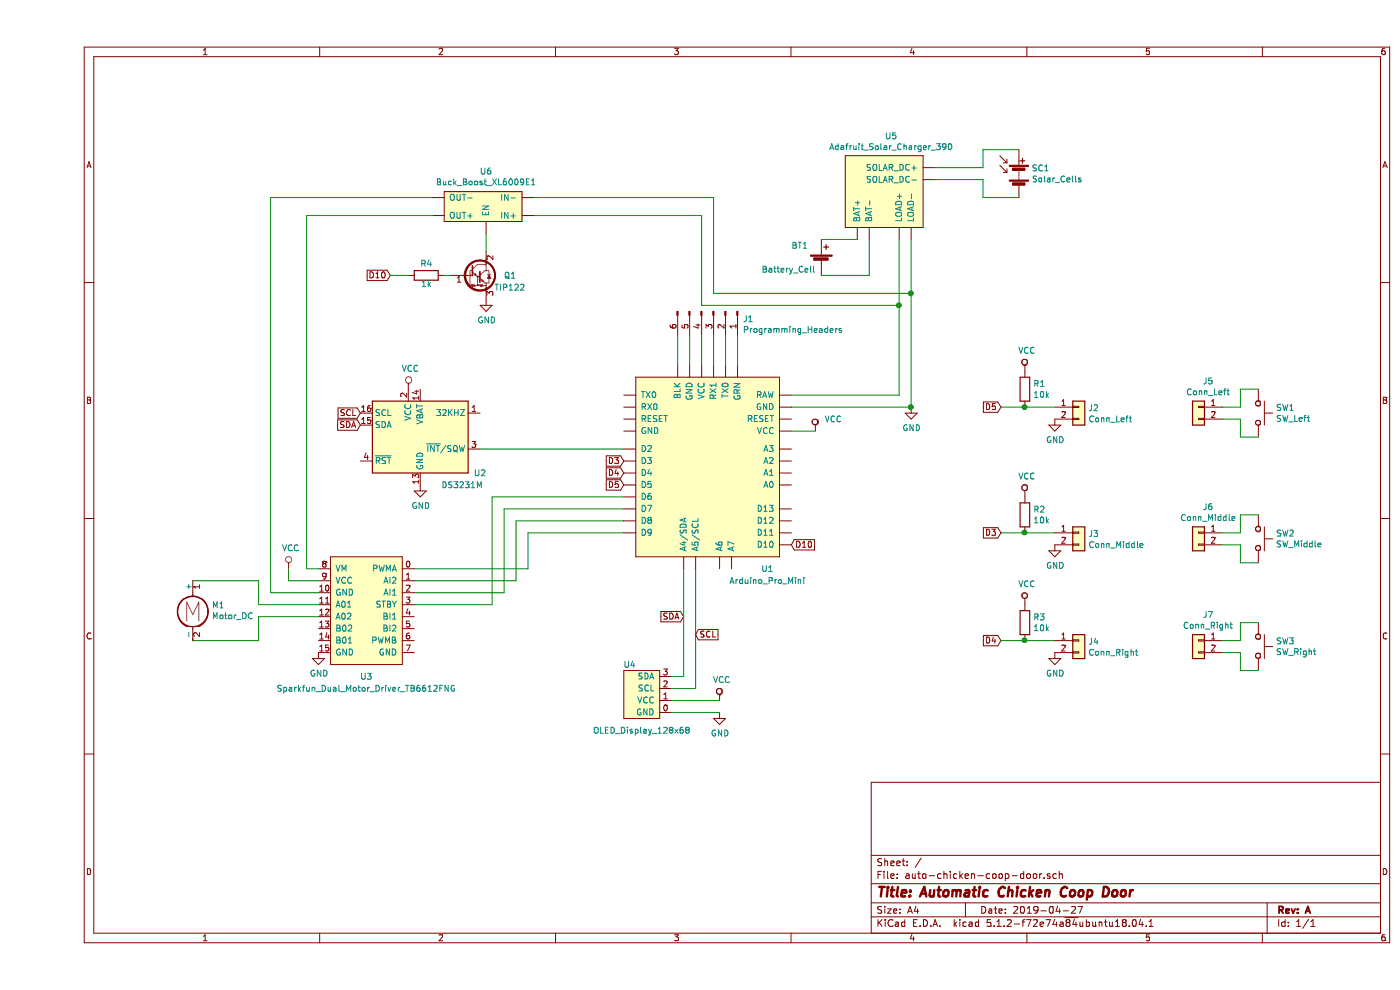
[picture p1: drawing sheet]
EESchema Schematic File Version 4
LIBS:auto-chicken-coop-door-cache
EELAYER 29 0
EELAYER END
$Descr A4 11693 8268
encoding utf-8
Sheet 1 1
Title "Automatic Chicken Coop Door"
Date "2019-04-27"
Rev "A"
Comp ""
Comment1 ""
Comment2 ""
Comment3 ""
Comment4 ""
$EndDescr
$Comp
L Chicken~Coop~Door:OLED_Display_128x68 U4
U 1 1
P 5050 6100
F 0 "U4" H 4950 6650 50  0000 C CNN
F 1 "OLED_Display_128x68" H 5050 6100 50  0000 C CNN
F 2 "" H 5050 6100 50  0001 C CNN
F 3 "" H 5050 6100 50  0001 C CNN
	1    5050 6100
	1    0    0    -1  
$EndComp
Wire Wire Line
	4100 4750 4100 4450
Wire Wire Line
	4100 4450 4900 4450
Wire Wire Line
	3800 5050 3800 4150
Wire Wire Line
	3800 4150 4900 4150
Wire Wire Line
	3900 4250 4900 4250
Wire Wire Line
	3900 4950 3900 4250
Wire Wire Line
	4900 4350 4000 4350
Wire Wire Line
	4000 4350 4000 4850
Wire Wire Line
	3150 5050 3800 5050
Wire Wire Line
	3150 4950 3900 4950
Wire Wire Line
	4000 4850 3150 4850
Wire Wire Line
	3150 4750 4100 4750
$Comp
L Chicken~Coop~Door:Sparkfun_Dual_Motor_Driver_TB6612FNG U3
U 1 1
P 2750 5700
F 0 "U3" H 2750 5750 50  0000 C CNN
F 1 "Sparkfun_Dual_Motor_Driver_TB6612FNG" H 2750 5650 50  0000 C CNN
F 2 "" H 2750 5700 50  0001 C CNN
F 3 "" H 2750 5700 50  0001 C CNN
	1    2750 5700
	1    0    0    -1  
$EndComp
Wire Wire Line
	1850 5050 2350 5050
Wire Wire Line
	1850 5150 2350 5150
$Comp
L power:GND #PWR0101
U 1 1
P 2350 5450
F 0 "#PWR0101" H 2350 5200 50  0001 C CNN
F 1 "GND" H 2355 5277 50  0000 C CNN
F 2 "" H 2350 5450 50  0001 C CNN
F 3 "" H 2350 5450 50  0001 C CNN
	1    2350 5450
	1    0    0    -1  
$EndComp
$Comp
L power:VCC #PWR0102
U 1 1
P 2100 4750
F 0 "#PWR0102" H 2100 4600 50  0001 C CNN
F 1 "VCC" H 2117 4923 50  0000 C CNN
F 2 "" H 2100 4750 50  0001 C CNN
F 3 "" H 2100 4750 50  0001 C CNN
	1    2100 4750
	1    0    0    -1  
$EndComp
Wire Wire Line
	1850 5350 1850 5150
Wire Wire Line
	1300 5350 1850 5350
Wire Wire Line
	1850 4850 1850 5050
Wire Wire Line
	1300 4850 1850 4850
$Comp
L Motor:Motor_DC M1
U 1 1
P 1300 5050
F 0 "M1" H 1458 5046 50  0000 L CNN
F 1 "Motor_DC" H 1458 4955 50  0000 L CNN
F 2 "" H 1300 4960 50  0001 C CNN
F 3 "~" H 1300 4960 50  0001 C CNN
	1    1300 5050
	1    0    0    -1  
$EndComp
Wire Wire Line
	5400 5650 5300 5650
Wire Wire Line
	5500 4750 5500 5750
Wire Wire Line
	5500 5750 5300 5750
Text GLabel 5400 5150 0    50   Input ~ 0
SDA
Text GLabel 5500 5300 2    50   Input ~ 0
SCL
Text GLabel 2700 3550 0    50   Input ~ 0
SDA
Text GLabel 2700 3450 0    50   Input ~ 0
SCL
$Comp
L power:VCC #PWR0103
U 1 1
P 3100 3250
F 0 "#PWR0103" H 3100 3100 50  0001 C CNN
F 1 "VCC" H 3117 3423 50  0000 C CNN
F 2 "" H 3100 3250 50  0001 C CNN
F 3 "" H 3100 3250 50  0001 C CNN
	1    3100 3250
	1    0    0    -1  
$EndComp
$Comp
L power:GND #PWR0104
U 1 1
P 3200 4050
F 0 "#PWR0104" H 3200 3800 50  0001 C CNN
F 1 "GND" H 3205 3877 50  0000 C CNN
F 2 "" H 3200 4050 50  0001 C CNN
F 3 "" H 3200 4050 50  0001 C CNN
	1    3200 4050
	1    0    0    -1  
$EndComp
Wire Wire Line
	5400 4750 5400 5650
$Comp
L power:VCC #PWR0105
U 1 1
P 5700 5850
F 0 "#PWR0105" H 5700 5700 50  0001 C CNN
F 1 "VCC" H 5717 6023 50  0000 C CNN
F 2 "" H 5700 5850 50  0001 C CNN
F 3 "" H 5700 5850 50  0001 C CNN
	1    5700 5850
	1    0    0    -1  
$EndComp
$Comp
L power:GND #PWR0106
U 1 1
P 5700 5950
F 0 "#PWR0106" H 5700 5700 50  0001 C CNN
F 1 "GND" H 5705 5777 50  0000 C CNN
F 2 "" H 5700 5950 50  0001 C CNN
F 3 "" H 5700 5950 50  0001 C CNN
	1    5700 5950
	1    0    0    -1  
$EndComp
Wire Wire Line
	5700 5950 5300 5950
Wire Wire Line
	5300 5850 5700 5850
$Comp
L Chicken~Coop~Door:Adafruit_Solar_Charger_390 U5
U 1 1
P 7050 1600
F 0 "U5" H 7133 2065 50  0000 C CNN
F 1 "Adafruit_Solar_Charger_390" H 7133 1974 50  0000 C CNN
F 2 "" H 7000 1000 50  0001 C CNN
F 3 "" H 7000 1000 50  0001 C CNN
	1    7050 1600
	1    0    0    -1  
$EndComp
$Comp
L Device:Solar_Cells SC1
U 1 1
P 8200 1450
F 0 "SC1" H 8308 1496 50  0000 L CNN
F 1 "Solar_Cells" H 8308 1405 50  0000 L CNN
F 2 "" V 8200 1510 50  0001 C CNN
F 3 "~" V 8200 1510 50  0001 C CNN
	1    8200 1450
	1    0    0    -1  
$EndComp
Wire Wire Line
	7500 1400 7900 1400
Wire Wire Line
	7900 1400 7900 1250
Wire Wire Line
	7900 1250 8200 1250
Wire Wire Line
	7500 1500 7900 1500
Wire Wire Line
	7900 1500 7900 1650
Wire Wire Line
	7900 1650 8200 1650
$Comp
L power:GND #PWR0107
U 1 1
P 7300 3400
F 0 "#PWR0107" H 7300 3150 50  0001 C CNN
F 1 "GND" H 7305 3227 50  0000 C CNN
F 2 "" H 7300 3400 50  0001 C CNN
F 3 "" H 7300 3400 50  0001 C CNN
	1    7300 3400
	1    0    0    -1  
$EndComp
$Comp
L Device:Battery_Cell BT1
U 1 1
P 6550 2200
F 0 "BT1" H 6300 2350 50  0000 L CNN
F 1 "Battery_Cell" H 6050 2150 50  0000 L CNN
F 2 "" V 6550 2260 50  0001 C CNN
F 3 "~" V 6550 2260 50  0001 C CNN
	1    6550 2200
	1    0    0    -1  
$EndComp
Wire Wire Line
	6550 2000 6850 2000
Wire Wire Line
	6950 2000 6950 2300
Wire Wire Line
	6950 2300 6550 2300
Wire Wire Line
	6300 3400 7300 3400
$Comp
L Chicken~Coop~Door:Arduino_Pro_Mini U1
U 1 1
P 5600 3950
F 0 "U1" H 6100 3150 50  0000 C CNN
F 1 "Arduino_Pro_Mini" H 6100 3050 50  0000 C CNN
F 2 "" H 6350 3050 50  0001 C CNN
F 3 "" H 6350 3050 50  0001 C CNN
	1    5600 3950
	1    0    0    -1  
$EndComp
Wire Wire Line
	6300 3300 7200 3300
Wire Wire Line
	7200 2000 7200 2550
Wire Wire Line
	7300 2000 7300 2450
Connection ~ 7300 3400
$Comp
L power:VCC #PWR0108
U 1 1
P 6500 3600
F 0 "#PWR0108" H 6500 3450 50  0001 C CNN
F 1 "VCC" H 6650 3700 50  0000 C CNN
F 2 "" H 6500 3600 50  0001 C CNN
F 3 "" H 6500 3600 50  0001 C CNN
	1    6500 3600
	1    0    0    -1  
$EndComp
Wire Wire Line
	6300 3600 6500 3600
$Comp
L Connector:Conn_01x06_Male J1
U 1 1
P 5650 2600
F 0 "J1" V 5712 2844 50  0000 L CNN
F 1 "Programming_Headers" V 5803 2844 50  0000 L CNN
F 2 "" H 5650 2600 50  0001 C CNN
F 3 "~" H 5650 2600 50  0001 C CNN
	1    5650 2600
	0    1    1    0   
$EndComp
Wire Wire Line
	5350 2800 5350 3050
Wire Wire Line
	5450 2800 5450 3050
Wire Wire Line
	5550 3050 5550 2800
Wire Wire Line
	5650 2800 5650 3050
Wire Wire Line
	5750 3050 5750 2800
Wire Wire Line
	5850 2800 5850 3050
$Comp
L power:VCC #PWR0109
U 1 1
P 8250 3100
F 0 "#PWR0109" H 8250 2950 50  0001 C CNN
F 1 "VCC" H 8267 3273 50  0000 C CNN
F 2 "" H 8250 3100 50  0001 C CNN
F 3 "" H 8250 3100 50  0001 C CNN
	1    8250 3100
	1    0    0    -1  
$EndComp
$Comp
L Device:R R1
U 1 1
P 8250 3250
F 0 "R1" H 8320 3296 50  0000 L CNN
F 1 "10k" H 8320 3205 50  0000 L CNN
F 2 "" V 8180 3250 50  0001 C CNN
F 3 "~" H 8250 3250 50  0001 C CNN
	1    8250 3250
	1    0    0    -1  
$EndComp
Wire Wire Line
	8250 3400 8500 3400
$Comp
L Connector_Generic:Conn_01x02 J2
U 1 1
P 8700 3400
F 0 "J2" H 8780 3392 50  0000 L CNN
F 1 "Conn_Left" H 8780 3301 50  0000 L CNN
F 2 "" H 8700 3400 50  0001 C CNN
F 3 "~" H 8700 3400 50  0001 C CNN
	1    8700 3400
	1    0    0    -1  
$EndComp
$Comp
L power:GND #PWR0110
U 1 1
P 8500 3500
F 0 "#PWR0110" H 8500 3250 50  0001 C CNN
F 1 "GND" H 8505 3327 50  0000 C CNN
F 2 "" H 8500 3500 50  0001 C CNN
F 3 "" H 8500 3500 50  0001 C CNN
	1    8500 3500
	1    0    0    -1  
$EndComp
$Comp
L power:VCC #PWR0111
U 1 1
P 8250 4150
F 0 "#PWR0111" H 8250 4000 50  0001 C CNN
F 1 "VCC" H 8267 4323 50  0000 C CNN
F 2 "" H 8250 4150 50  0001 C CNN
F 3 "" H 8250 4150 50  0001 C CNN
	1    8250 4150
	1    0    0    -1  
$EndComp
$Comp
L Device:R R2
U 1 1
P 8250 4300
F 0 "R2" H 8320 4346 50  0000 L CNN
F 1 "10k" H 8320 4255 50  0000 L CNN
F 2 "" V 8180 4300 50  0001 C CNN
F 3 "~" H 8250 4300 50  0001 C CNN
	1    8250 4300
	1    0    0    -1  
$EndComp
Wire Wire Line
	8250 4450 8500 4450
$Comp
L Connector_Generic:Conn_01x02 J3
U 1 1
P 8700 4450
F 0 "J3" H 8780 4442 50  0000 L CNN
F 1 "Conn_Middle" H 8780 4351 50  0000 L CNN
F 2 "" H 8700 4450 50  0001 C CNN
F 3 "~" H 8700 4450 50  0001 C CNN
	1    8700 4450
	1    0    0    -1  
$EndComp
$Comp
L power:GND #PWR0112
U 1 1
P 8500 4550
F 0 "#PWR0112" H 8500 4300 50  0001 C CNN
F 1 "GND" H 8505 4377 50  0000 C CNN
F 2 "" H 8500 4550 50  0001 C CNN
F 3 "" H 8500 4550 50  0001 C CNN
	1    8500 4550
	1    0    0    -1  
$EndComp
$Comp
L power:VCC #PWR0113
U 1 1
P 8250 5050
F 0 "#PWR0113" H 8250 4900 50  0001 C CNN
F 1 "VCC" H 8267 5223 50  0000 C CNN
F 2 "" H 8250 5050 50  0001 C CNN
F 3 "" H 8250 5050 50  0001 C CNN
	1    8250 5050
	1    0    0    -1  
$EndComp
$Comp
L Device:R R3
U 1 1
P 8250 5200
F 0 "R3" H 8320 5246 50  0000 L CNN
F 1 "10k" H 8320 5155 50  0000 L CNN
F 2 "" V 8180 5200 50  0001 C CNN
F 3 "~" H 8250 5200 50  0001 C CNN
	1    8250 5200
	1    0    0    -1  
$EndComp
Wire Wire Line
	8250 5350 8500 5350
$Comp
L Connector_Generic:Conn_01x02 J4
U 1 1
P 8700 5350
F 0 "J4" H 8780 5342 50  0000 L CNN
F 1 "Conn_Right" H 8780 5251 50  0000 L CNN
F 2 "" H 8700 5350 50  0001 C CNN
F 3 "~" H 8700 5350 50  0001 C CNN
	1    8700 5350
	1    0    0    -1  
$EndComp
$Comp
L power:GND #PWR0114
U 1 1
P 8500 5450
F 0 "#PWR0114" H 8500 5200 50  0001 C CNN
F 1 "GND" H 8505 5277 50  0000 C CNN
F 2 "" H 8500 5450 50  0001 C CNN
F 3 "" H 8500 5450 50  0001 C CNN
	1    8500 5450
	1    0    0    -1  
$EndComp
$Comp
L Connector_Generic:Conn_01x02 J5
U 1 1
P 9700 3400
F 0 "J5" H 9618 3617 50  0000 C CNN
F 1 "Conn_Left" H 9618 3526 50  0000 C CNN
F 2 "" H 9700 3400 50  0001 C CNN
F 3 "~" H 9700 3400 50  0001 C CNN
	1    9700 3400
	-1   0    0    -1  
$EndComp
$Comp
L Switch:SW_Push SW1
U 1 1
P 10200 3450
F 0 "SW1" V 10154 3598 50  0000 L CNN
F 1 "SW_Left" V 10245 3598 50  0000 L CNN
F 2 "" H 10200 3650 50  0001 C CNN
F 3 "~" H 10200 3650 50  0001 C CNN
	1    10200 3450
	0    1    1    0   
$EndComp
Wire Wire Line
	9900 3400 10050 3400
Wire Wire Line
	10050 3400 10050 3250
Wire Wire Line
	10050 3250 10200 3250
Wire Wire Line
	10200 3650 10050 3650
Wire Wire Line
	10050 3650 10050 3500
Wire Wire Line
	10050 3500 9900 3500
$Comp
L Connector_Generic:Conn_01x02 J6
U 1 1
P 9700 4450
F 0 "J6" H 9618 4667 50  0000 C CNN
F 1 "Conn_Middle" H 9618 4576 50  0000 C CNN
F 2 "" H 9700 4450 50  0001 C CNN
F 3 "~" H 9700 4450 50  0001 C CNN
	1    9700 4450
	-1   0    0    -1  
$EndComp
$Comp
L Switch:SW_Push SW2
U 1 1
P 10200 4500
F 0 "SW2" V 10154 4648 50  0000 L CNN
F 1 "SW_Middle" V 10245 4648 50  0000 L CNN
F 2 "" H 10200 4700 50  0001 C CNN
F 3 "~" H 10200 4700 50  0001 C CNN
	1    10200 4500
	0    1    1    0   
$EndComp
Wire Wire Line
	9900 4450 10050 4450
Wire Wire Line
	10050 4450 10050 4300
Wire Wire Line
	10050 4300 10200 4300
Wire Wire Line
	10200 4700 10050 4700
Wire Wire Line
	10050 4700 10050 4550
Wire Wire Line
	10050 4550 9900 4550
$Comp
L Connector_Generic:Conn_01x02 J7
U 1 1
P 9700 5350
F 0 "J7" H 9618 5567 50  0000 C CNN
F 1 "Conn_Right" H 9618 5476 50  0000 C CNN
F 2 "" H 9700 5350 50  0001 C CNN
F 3 "~" H 9700 5350 50  0001 C CNN
	1    9700 5350
	-1   0    0    -1  
$EndComp
$Comp
L Switch:SW_Push SW3
U 1 1
P 10200 5400
F 0 "SW3" V 10154 5548 50  0000 L CNN
F 1 "SW_Right" V 10245 5548 50  0000 L CNN
F 2 "" H 10200 5600 50  0001 C CNN
F 3 "~" H 10200 5600 50  0001 C CNN
	1    10200 5400
	0    1    1    0   
$EndComp
Wire Wire Line
	9900 5350 10050 5350
Wire Wire Line
	10050 5350 10050 5200
Wire Wire Line
	10050 5200 10200 5200
Wire Wire Line
	10200 5600 10050 5600
Wire Wire Line
	10050 5600 10050 5450
Wire Wire Line
	10050 5450 9900 5450
Wire Wire Line
	2100 4750 2100 4850
$Comp
L Timer_RTC:DS3231M U2
U 1 1
P 3200 3650
F 0 "U2" H 3700 3350 50  0000 C CNN
F 1 "DS3231M" H 3550 3250 50  0000 C CNN
F 2 "Package_SO:SOIC-16W_7.5x10.3mm_P1.27mm" H 3200 3050 50  0001 C CNN
F 3 "http://datasheets.maximintegrated.com/en/ds/DS3231.pdf" H 3470 3700 50  0001 C CNN
	1    3200 3650
	1    0    0    -1  
$EndComp
$Comp
L Chicken~Coop~Door:Buck_Boost_module U6
U 1 1
P 3750 1700
F 0 "U6" H 3750 1435 50  0000 C CNN
F 1 "Buck_Boost_XL6009E1" H 3750 1526 50  0000 C CNN
F 2 "" H 3900 1650 50  0001 C CNN
F 3 "" H 3900 1650 50  0001 C CNN
	1    3750 1700
	-1   0    0    1   
$EndComp
Wire Wire Line
	5550 2550 7200 2550
Connection ~ 7200 2550
Wire Wire Line
	7200 2550 7200 3300
Wire Wire Line
	5650 2450 7300 2450
Connection ~ 7300 2450
Wire Wire Line
	7300 2450 7300 3400
Wire Wire Line
	2250 4750 2350 4750
Wire Wire Line
	1950 4950 2350 4950
Wire Wire Line
	2100 4850 2350 4850
$Comp
L Transistor_BJT:TIP122 Q1
U 1 1
P 3650 2300
F 0 "Q1" H 3950 2300 50  0000 C CNN
F 1 "TIP122" H 3950 2200 50  0000 C CNN
F 2 "Package_TO_SOT_THT:TO-220-3_Vertical" H 3850 2225 50  0001 L CIN
F 3 "http://www.fairchildsemi.com/ds/TI/TIP120.pdf" H 3650 2300 50  0001 L CNN
	1    3650 2300
	1    0    0    -1  
$EndComp
$Comp
L Device:R R4
U 1 1
P 3250 2300
F 0 "R4" V 3150 2250 50  0000 L CNN
F 1 "1k" V 3320 2255 50  0000 L CNN
F 2 "" V 3180 2300 50  0001 C CNN
F 3 "~" H 3250 2300 50  0001 C CNN
	1    3250 2300
	0    1    1    0   
$EndComp
Wire Wire Line
	4150 1800 5550 1800
Wire Wire Line
	4150 1650 5650 1650
$Comp
L power:GND #PWR?
U 1 1
P 3750 2500
F 0 "#PWR?" H 3750 2250 50  0001 C CNN
F 1 "GND" H 3755 2327 50  0000 C CNN
F 2 "" H 3750 2500 50  0001 C CNN
F 3 "" H 3750 2500 50  0001 C CNN
	1    3750 2500
	1    0    0    -1  
$EndComp
Text GLabel 2950 2300 0    50   Input ~ 0
D10
Wire Wire Line
	2950 2300 3100 2300
Wire Wire Line
	3400 2300 3450 2300
Text GLabel 6300 4550 2    50   Input ~ 0
D10
Wire Wire Line
	3700 3750 4900 3750
Wire Wire Line
	3750 2100 3750 1950
Wire Wire Line
	2250 1800 2250 4750
Wire Wire Line
	1950 1650 1950 4950
Wire Wire Line
	5550 1800 5550 2550
Wire Wire Line
	5650 1650 5650 2450
Wire Wire Line
	1950 1650 3300 1650
Wire Wire Line
	3300 1800 2250 1800
Wire Wire Line
	8050 4450 8250 4450
Connection ~ 8250 4450
Text GLabel 8050 4450 0    50   Input ~ 0
D3
Text GLabel 4900 3850 0    50   Input ~ 0
D3
Text GLabel 4900 3950 0    50   Input ~ 0
D4
Text GLabel 4900 4050 0    50   Input ~ 0
D5
Text GLabel 8050 5350 0    50   Input ~ 0
D4
Text GLabel 8050 3400 0    50   Input ~ 0
D5
Wire Wire Line
	8050 5350 8250 5350
Connection ~ 8250 5350
Wire Wire Line
	8050 3400 8250 3400
Connection ~ 8250 3400
$EndSCHEMATC
